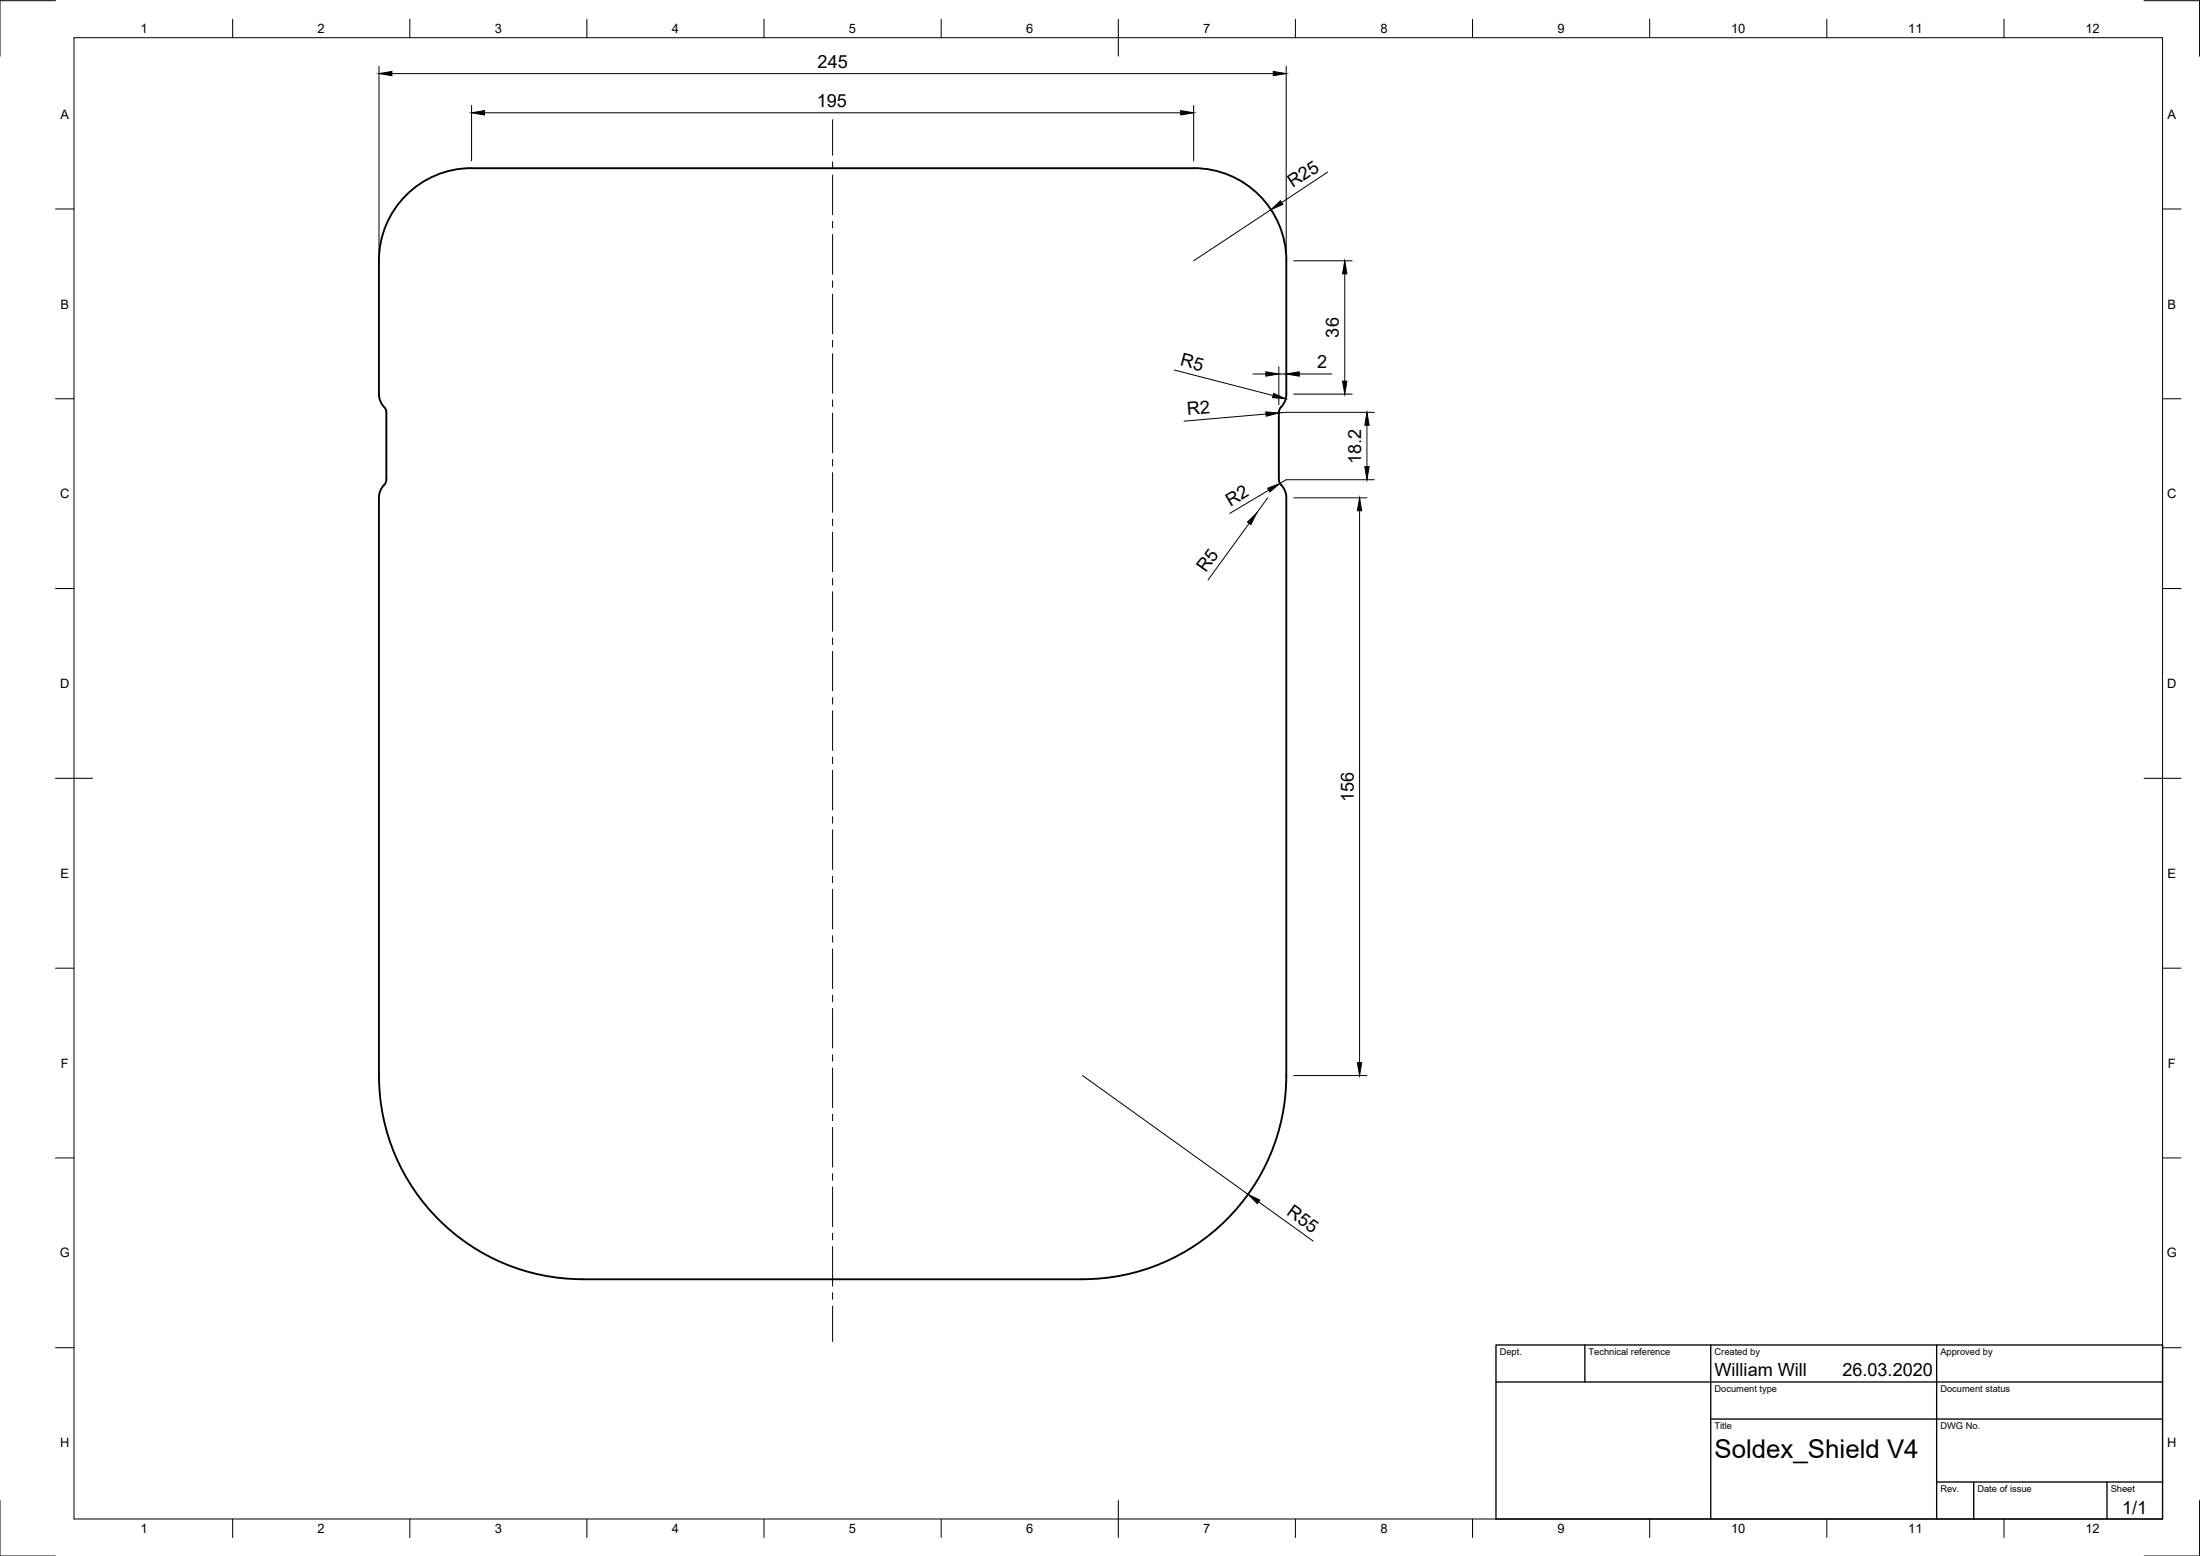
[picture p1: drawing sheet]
<svg xmlns="http://www.w3.org/2000/svg" width="594mm" height="420mm" viewBox="0 0 594 420" stroke-linecap="round" stroke-linejoin="round" font-family="sans-serif">
<!-- layer: Sichtbar -->
<path d="M345.3 111.3v18.2M345.4 111.3l.1-.7a6.2 6.2 0 0 0 1.8-4.2l.1-36a25 25 0 0 0-25.1-25h-195a25 25 0 0 0-25 25v36a6.4 6.4 0 0 0 1.9 4.2l.1 .7v18.2l-.1 .8a6.2 6.2 0 0 0-1.9 4.1v156a55 55 0 0 0 55 55h135a55 55 0 0 0 55-55v-156a6.1 6.1 0 0 0-1.8-4.1l-.1-.8" fill="none" stroke="#000" stroke-width=".51"/>
<!-- layer: Border -->
<g fill="none" stroke="#000" stroke-width=".27">
<path d="M15 .2h-15v15M20 10.2h564v400h-564zM62.8 5.2v5M110.7 5.2v5M158.5 5.2v5M206.3 5.2v5M254.1 5.2v5M302 5.2v10M349.8 5.2v5M397.6 5.2v5M445.5 5.2v5M493.3 5.2v5"/>
<path d="M541.1 5.2v5M579 .2h15v15M15 56.4h5M584 56.4h5M15 107.7h5M584 107.7h5M15 158.9h5M584 158.9h5M15 210.2h10M579 210.2h10M15 261.4h5M584 261.4h5"/>
<path d="M15 312.7h5M584 312.7h5M15 363.9h5M584 363.9h5M0 405.2v15h15M62.8 410.2v5M110.7 410.2v5M158.5 410.2v5M206.3 410.2v5M254.1 410.2v5M302 405.2v10M349.8 410.2v5"/>
<path d="M397.6 410.2v5M445.5 410.2v5M493.3 410.2v5M541.1 410.2v5M594 405.2v15h-15"/>
</g>
<!-- layer: TitleBlock -->
<path d="M404 363.2h180v47h-180zM404 373.2h180M428 363.2v10M462 363.2v47M523 363.2v47M462 383.2h122M523 400.2h61M533 400.2v10M569 400.2v10" fill="none" stroke="#000" stroke-width=".36"/>
<!-- layer: Center Lines -->
<g fill="none" stroke="#000" stroke-width=".27">
<path d="M224.8 32.3v9.6M224.8 43.7v1.8M224.8 47.3v10.7M224.8 59.8v1.8M224.8 63.3v10.8M224.8 75.8v1.8M224.8 79.4v10.7M224.8 91.9v1.8M224.8 95.5v10.7M224.8 108v1.8M224.8 111.6v10.7M224.8 124.1v1.8"/>
<path d="M224.8 127.6v10.7M224.8 140.1v1.8M224.8 143.7v10.7M224.8 156.2v1.8M224.8 159.8v10.7M224.8 172.3v1.8M224.8 175.9v10.7M224.8 188.4v1.7M224.8 191.9v10.7M224.8 204.4v1.8M224.8 208v10.7M224.8 220.5v1.8"/>
<path d="M224.8 224.1v10.7M224.8 236.6v1.8M224.8 240.1v10.8M224.8 252.6v1.8M224.8 256.2v10.7M224.8 268.7v1.8M224.8 272.3v10.7M224.8 284.8v1.8M224.8 288.4v10.7M224.8 300.9v1.7M224.8 304.4v10.8M224.8 316.9v1.8"/>
<path d="M224.8 320.5v10.7M224.8 333v1.8M224.8 336.6v10.7M224.8 349.1v1.8M224.8 352.7v9.5"/>
</g>
<!-- layer: Dimensions -->
<g fill="none" stroke="#000" stroke-width=".27">
<path d="M102.3 17.9v50.5M105.8 19.9h238M347.3 17.9v50.5M127.3 28.5v14.9M130.8 30.5h188M322.3 28.5v14.9M343.2 56.6l-20.9 13.8M358.5 46.5l-12.4 8.2M349.3 70.4h15.8M363.1 73.9v29M317.1 99.9l26.7 6.9M345.3 99v10.3"/>
<path d="M338.3 101h3.5M341.8 111.8l-22.1 1.9M345.3 101h2M349.3 106.4h15.8M350.8 101h8.8M369.1 114.8v11.2M371.1 111.3h-23.8l-2 .2M342.3 134.4l-2.9 4.1M342.6 132.4l-10.5 6.2M349.3 134.4h19.8M367.1 137.9v149M371.1 129.5h-23.8l-1.7 1.1"/>
<path d="M337.3 141.3l-11.1 15.3M292.3 290.4l44.7 32.1M349.3 290.4h19.8M339.9 324.5l14.7 10.7"/>
</g>
<g fill="#000" stroke="#000" stroke-width=".27">
<path d="M102.3 19.9l3.5-.6v1.1zM343.8 19.3l3.5 .6-3.5 .5zM127.3 30.5l3.5-.6v1.2zM318.8 29.9l3.5 .6-3.5 .6zM343.2 56.6l2.6-2.4 .6 1zM363.1 70.4l.6 3.5h-1.2zM341.8 111.2l3.5 .3-3.4 .9zM341.8 100.4l3.5 .6-3.5 .6zM343.9 106.2l3.3 1.5-3.6-.3zM347.3 101l3.5-.6v1.2zM362.5 102.9h1.2l-.6 3.5zM369.1 111.3l.6 3.5h-1.1z"/>
<path d="M342.3 131.8l3.3-1.2-2.7 2.2zM367.1 134.4l.6 3.5h-1.2zM368.6 126h1.1l-.6 3.5zM336.9 141l2.5-2.5-1.6 3.1zM366.5 286.9h1.2l-.6 3.5zM337 322.5l3.2 1.6-.7 .9z"/>
</g>
<text font-size="7" x="463" y="393.7">Soldex_Shield V4</text>
<g font-size="4.9">
<text x="220.8" y="18.3">245</text>
<text x="220.6" y="28.9">195</text>
<text x="349.1" y="50.8" transform="rotate(-34 349.1 50.8)">R25</text>
<text x="361.6" y="91.1" transform="rotate(-90 361.6 91.1)">36</text>
<text x="318.5" y="98.7" transform="rotate(15 318.5 98.7)">R5</text>
<text x="355.7" y="99.5">2</text>
<text x="320.7" y="112.1" transform="rotate(-5 320.7 112.1)">R2</text>
<text x="367.6" y="125.3" transform="rotate(-90 367.6 125.3)">18.2</text>
<text x="332.3" y="136.8" transform="rotate(-31 332.3 136.8)">R2</text>
<text x="325.6" y="154.8" transform="rotate(-54 325.6 154.8)">R5</text>
<text x="365.6" y="216.7" transform="rotate(-90 365.6 216.7)">156</text>
<text x="347.2" y="327.9" transform="rotate(36 347.2 327.9)">R55</text>
<text x="463" y="371.7">William Will</text>
<text x="497.5" y="371.7">26.03.2020</text>
<text x="573.1" y="408.8">1/1</text>
</g>
<g font-size="3.5">
<text x="37.9" y="8.9">1</text>
<text x="85.8" y="8.9">2</text>
<text x="133.6" y="8.9">3</text>
<text x="181.4" y="8.9">4</text>
<text x="229.3" y="8.9">5</text>
<text x="277.1" y="8.9">6</text>
<text x="324.9" y="8.9">7</text>
<text x="372.7" y="8.9">8</text>
<text x="420.6" y="8.9">9</text>
<text x="467.4" y="8.9">10</text>
<text x="515.3" y="8.9">11</text>
<text x="563.1" y="8.9">12</text>
<text x="16.3" y="32">A</text>
<text x="585.3" y="32">A</text>
<text x="16.3" y="83.3">B</text>
<text x="585.3" y="83.3">B</text>
<text x="16.2" y="134.6">C</text>
<text x="585.2" y="134.6">C</text>
<text x="16.2" y="185.8">D</text>
<text x="585.2" y="185.8">D</text>
<text x="16.3" y="237">E</text>
<text x="585.3" y="237">E</text>
<text x="16.4" y="288.3">F</text>
<text x="585.4" y="288.3">F</text>
<text x="16.1" y="339.6">G</text>
<text x="585.1" y="339.6">G</text>
<text x="16.2" y="390.8">H</text>
<text x="585.2" y="390.8">H</text>
<text x="37.9" y="413.9">1</text>
<text x="85.8" y="413.9">2</text>
<text x="133.6" y="413.9">3</text>
<text x="181.4" y="413.9">4</text>
<text x="229.3" y="413.9">5</text>
<text x="277.1" y="413.9">6</text>
<text x="324.9" y="413.9">7</text>
<text x="372.7" y="413.9">8</text>
<text x="420.6" y="413.9">9</text>
<text x="467.4" y="413.9">10</text>
<text x="515.3" y="413.9">11</text>
<text x="563.1" y="413.9">12</text>
</g>
<g font-size="2.5">
<text x="405" y="366">Dept.</text>
<text x="429" y="366">Technical reference</text>
<text x="463" y="366">Created by</text>
<text x="524" y="366">Approved by</text>
<text x="463" y="376">Document type</text>
<text x="524" y="376">Document status</text>
<text x="463" y="386">Title</text>
<text x="524" y="386">DWG No.</text>
<text x="524" y="403">Rev.</text>
<text x="534" y="403">Date of issue</text>
<text x="570" y="403">Sheet</text>
</g>
</svg>
